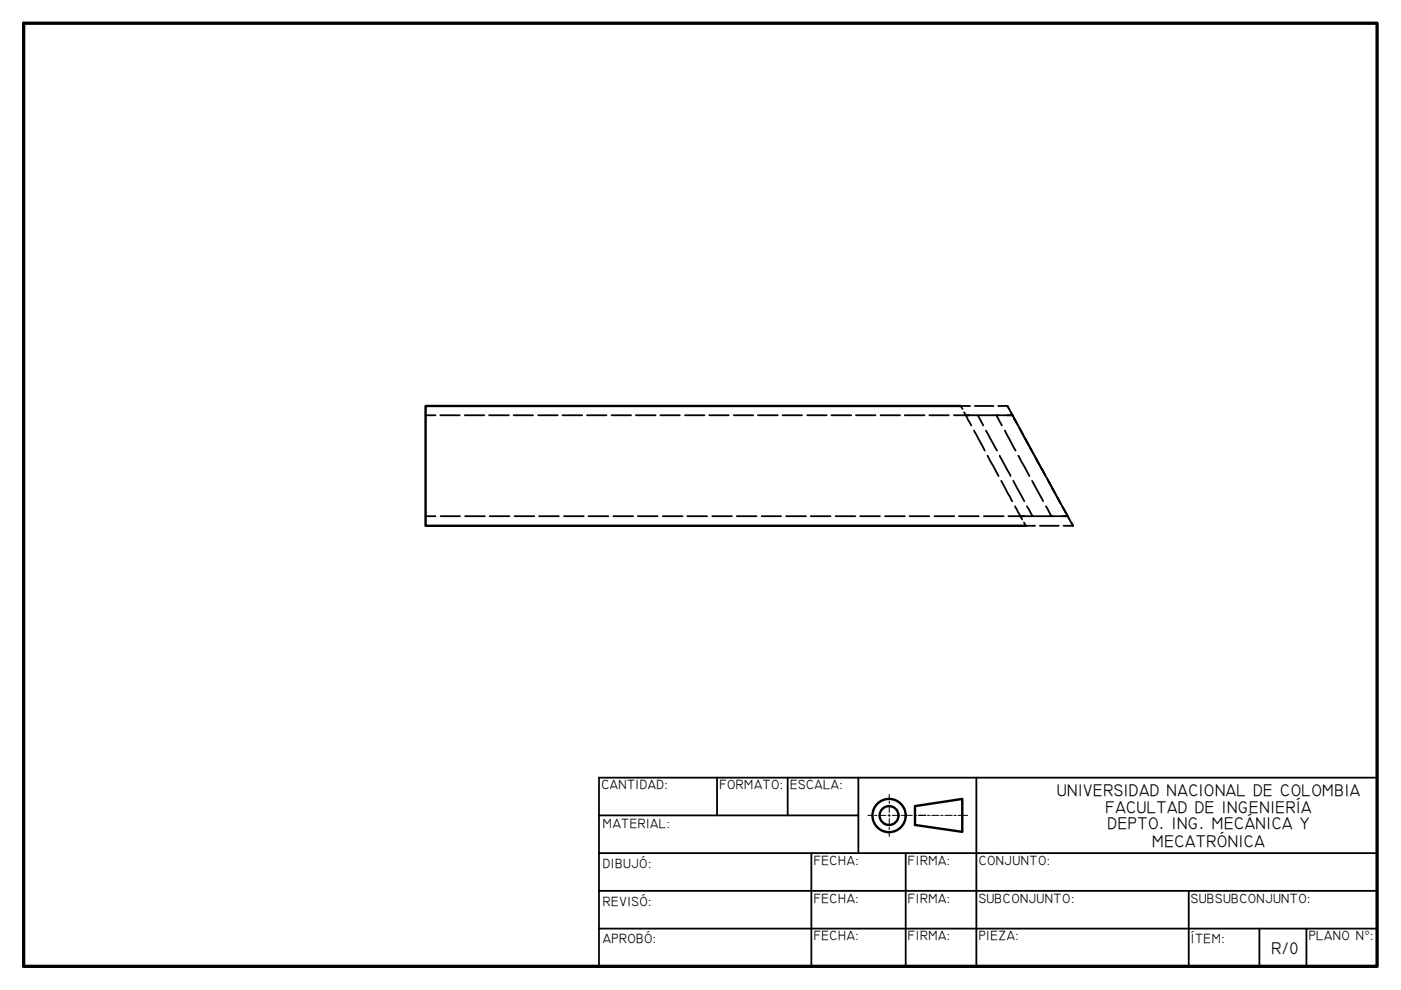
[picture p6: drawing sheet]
<svg xmlns="http://www.w3.org/2000/svg" width="297mm" height="210mm" viewBox="0 0 297 210" stroke-linecap="round" stroke-linejoin="round" font-family="sans-serif">
<!-- layer: Hidden (ISO) -->
<g fill="none" stroke="#000" stroke-width=".38">
<path d="M90.2 88h2.1M93.3 88h4.2M98.6 88h4.1M103.7 88h4.2M108.9 88h4.1M114.1 88h4.1M119.3 88h4.1M124.5 88h4.1M129.7 88h4.1M134.8 88h4.2M140 88h4.1M145.2 88h4.2"/>
<path d="M150.4 88h4.1M155.6 88h4.1M160.7 88h4.2M165.9 88h4.2M171.1 88h4.2M176.3 88h4.2M181.5 88h4.1M186.7 88h4.1M191.8 88h4.2M197 88h4.2M202.2 88h4.2M204.4 87.4l1.5 2.8"/>
<path d="M205.7 86.1h-2l.4 .6M206.4 88h.9l1.2 2.2M206.5 91.3l2.3 4.2M206.7 86.1h3.9M207.4 88h5M209 91.3l2.4 4.2M209.4 96.6l2.3 4.3M211.3 88l1.1 2.2M211.6 86.1h2M212 96.6l2.2 4.3M212.6 88h2.1M213 91.3l2.3 4.2"/>
<path d="M213.6 86.1l.9 1.7M213.6 86.1l.3 .6M214.3 87.4l.4 .6M214.7 88l.9 1.8M214.7 88l1.1 2.2M215 88.6l1.9 3.4M215.9 96.6l2.3 4.3M216.1 90.6l1.8 3.5M216.4 91.3l2.4 4.2M217.3 92.9l1.8 3.3M218.4 94.9l1.9 3.4M219.3 96.6l2.4 4.3"/>
<path d="M219.6 97.1l1.9 3.4M220.7 99.2l1.9 3.5M90.2 109.4h2.1M93.4 109.4h4.1M98.6 109.4h4.2M103.8 109.4h4.2M109.1 109.4h4.2M114.3 109.4h4.2M119.6 109.4h4.2M124.8 109.4h4.2M130 109.4h4.2M135.3 109.4h4.1"/>
<path d="M140.5 109.4h4.2M145.7 109.4h4.2M151 109.4h4.2M156.2 109.4h4.2M161.5 109.4h4.1M166.7 109.4h4.2M171.9 109.4h4.2M177.2 109.4h4.2M182.4 109.4h4.2M187.6 109.4h4.2M192.8 109.4h4.2M198.1 109.4h4.2"/>
<path d="M203.3 109.4h4.2M208.6 109.4h4.2M212.3 102l2.3 4.3M213.8 109.4h4.2M214.8 102l2.4 4.3M215.2 107.4l1.5 2.7M217.1 110.8l.4 .7h2M217.7 107.4l1.2 2h-.8M218.8 102l2.4 4.3M219.1 109.4h5M220.5 111.5h4M221.7 107.4l1.2 2"/>
<path d="M221.9 101.3l1.9 3.4M222.2 102l2.4 4.3M223.1 103.5l1.9 3.4M224.2 105.6l1.9 3.3M224.3 109.4h2.1M225.2 107.4l1.2 2M225.2 109.4h1.2l.4 .7M225.4 107.7l1 1.7M225.5 111.5h2M226.6 109.8l.9 1.7M227.1 110.8l.4 .7"/>
</g>
<!-- layer: Visible (ISO) -->
<path d="M203.7 86.1h-113.5v25.4h127.3" fill="none" stroke="#000" stroke-width=".51"/>
<!-- layer: Border (ISO) -->
<path d="M5 4.9h287v200h-287z" fill="none" stroke="#000" stroke-width=".7"/>
<!-- layer: Title (ISO) -->
<g fill="none" stroke="#000" stroke-width=".38">
<path d="M127 172.9h55M127 164.9h165v40h-165zM152 164.9v8M167 164.9v8M182 164.9v15.9M207 164.9v40M127 180.9h165M127 188.9h165M127 196.9h165M172 180.9v24M192 180.9v24M252 188.9v16"/>
<path d="M267 196.9v8M277 196.9v8"/>
</g>
<g fill="none" stroke="#000" stroke-width=".21">
<path d="M184 172.9h1M185.4 172.9h.5M186.4 172.9h1.4M188.3 172.9h.4M188.5 168.4v1.1M188.5 176.4v.9M188.5 169.8v.5M188.5 170.7v1.5M188.5 172.6v.5M188.5 173.6v1.4M188.5 175.4v.5M189.2 172.9h1.4"/>
<path d="M191.1 172.9h.5M192 172.9h1.4M193.9 172.9h.5M194.8 172.9h1.5M196.7 172.9h.5M197.5 172.9h1.6M199.5 172.9h.5M200.3 172.9h1.6M202.2 172.9h.6M203.1 172.9h2.1"/>
</g>
<g fill="none" stroke="#000" stroke-width=".51">
<path d="M194 170.9l10-1.5v7l-10-1.5z"/>
<circle cx="188.5" cy="172.9" r="3.5"/>
<circle cx="188.5" cy="172.9" r="2"/>
</g>
<!-- layer: Sketch Geometry (ISO) -->
<path d="M194.8 172.9h1.5" fill="none" stroke="#000" stroke-width=".25"/>
<g font-size="3.6">
<text x="224.1" y="168.7">UNIVERSIDAD NACIONAL DE COLOMBIA</text>
<text x="234.4" y="172.3">FACULTAD DE INGENIERÍA</text>
<text x="234.8" y="175.9">DEPTO. ING. MECÁNICA Y</text>
<text x="244.3" y="179.5">MECATRÓNICA</text>
<text x="269.6" y="202.2">R/0</text>
</g>
<g font-size="2.9">
<text x="127.5" y="167.4">CANTIDAD:</text>
<text x="152.5" y="167.4">FORMATO:</text>
<text x="167.5" y="167.4">ESCALA:</text>
<text x="127.8" y="175.5">MATERIAL:</text>
<text x="127.8" y="184">DIBUJÓ:</text>
<text x="172.5" y="183.4">FECHA:</text>
<text x="192.5" y="183.4">FIRMA:</text>
<text x="207.5" y="183.4">CONJUNTO:</text>
<text x="127.8" y="192">REVISÓ:</text>
<text x="172.5" y="191.4">FECHA:</text>
<text x="192.5" y="191.4">FIRMA:</text>
<text x="207.5" y="191.4">SUBCONJUNTO:</text>
<text x="252.5" y="191.4">SUBSUBCONJUNTO:</text>
<text x="127.8" y="200">APROBÓ:</text>
<text x="172.5" y="199.4">FECHA:</text>
<text x="192.5" y="199.4">FIRMA:</text>
<text x="207.5" y="199.4">PIEZA:</text>
<text x="252.5" y="200">ÍTEM:</text>
<text x="277.5" y="199.4">PLANO N°:</text>
</g>
</svg>
